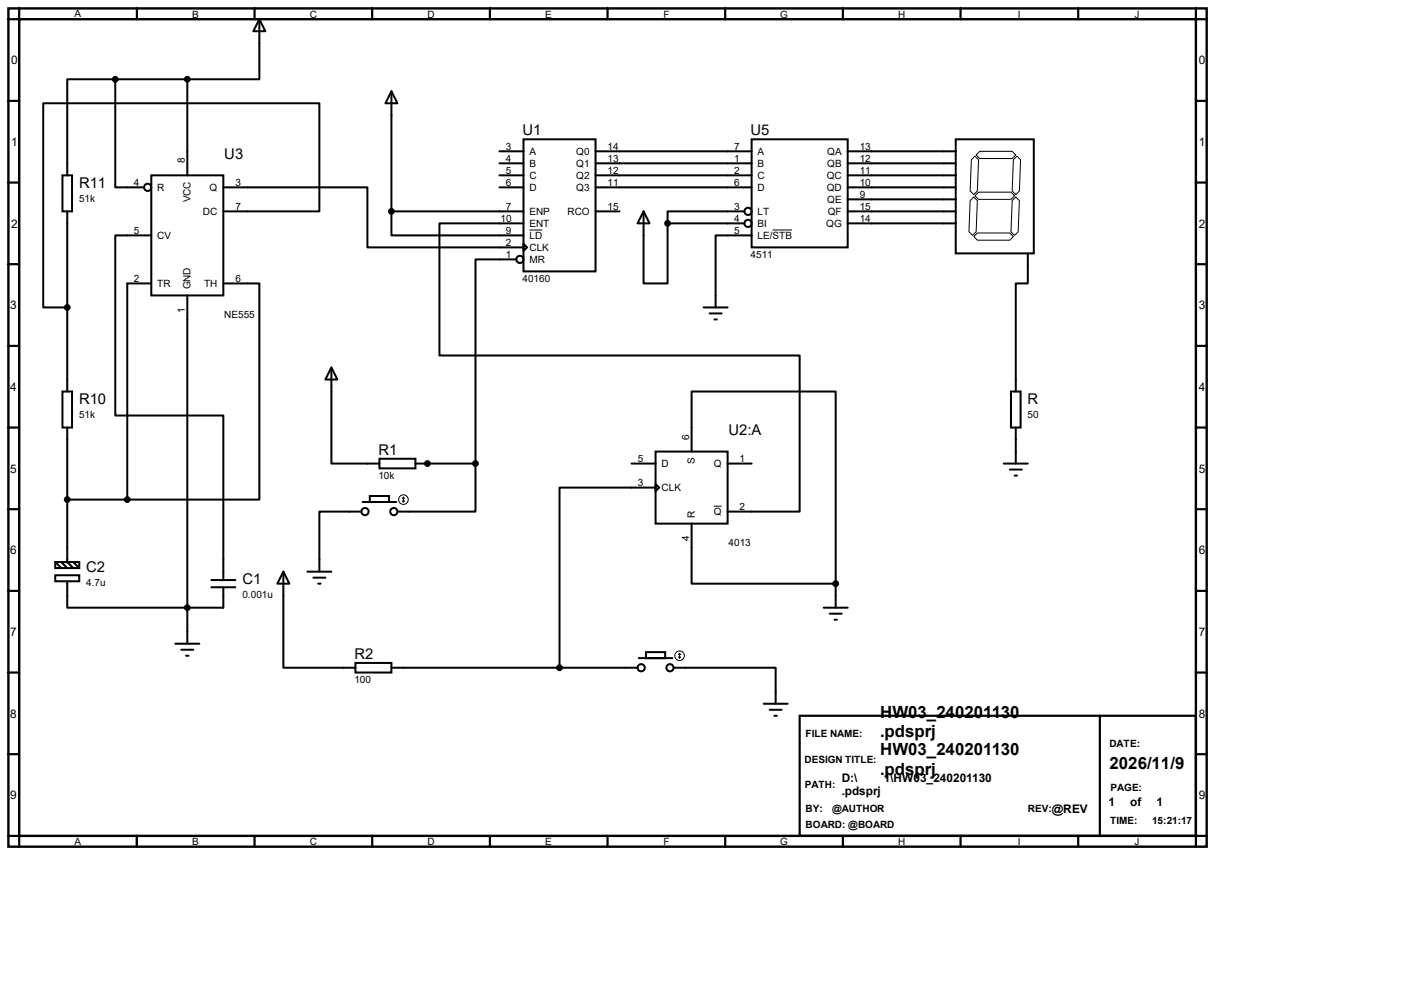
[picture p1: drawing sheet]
<svg xmlns="http://www.w3.org/2000/svg" width="297mm" height="210mm" viewBox="0 0 297 210" stroke-linecap="round" stroke-linejoin="round" font-family="sans-serif">
<path d="M1.8 1.8h253.5v177.3h-253.5zM4.1 4.1h248.9v172.7h-248.9z" fill="none" stroke="#000" stroke-width=".51"/>
<g fill="none" stroke="#000" stroke-width=".47">
<path d="M4.1 1.8v2.3h-2.3M29 1.8v2.3M53.8 1.8v2.3M78.7 1.8v2.3M103.6 1.8v2.3M128.5 1.8v2.3M153.4 1.8v2.3M178.3 1.8v2.3M203.2 1.8v2.3M228.1 1.8v2.3M253 1.8v2.3h2.3M1.8 21.3h2.3"/>
<path d="M1.8 38.6h2.3M253 21.3h2.3M253 38.6h2.3M1.8 55.9h2.3M253 55.9h2.3M1.8 73.2h2.3M253 73.2h2.3M1.8 90.4h2.3M253 90.4h2.3M1.8 107.7h2.3M253 107.7h2.3M1.8 125h2.3"/>
<path d="M253 125h2.3M1.8 142.2h2.3M1.8 159.5h2.3M169.2 151.4h83.8v25.4h-83.8zM232.7 151.4v25.4M253 142.2h2.3M253 159.5h2.3M1.8 176.8h2.3v2.3M29 176.8v2.3M53.8 176.8v2.3M78.7 176.8v2.3M103.6 176.8v2.3"/>
<path d="M128.5 176.8v2.3M153.4 176.8v2.3M178.3 176.8v2.3M203.2 176.8v2.3M228.1 176.8v2.3M255.3 176.8h-2.3v2.3"/>
</g>
<g fill="none" stroke="#000" stroke-width=".21">
<path d="M1.5 4.1h2.4M4.1 1.5v2.3M29 1.5v2.3M53.8 1.5l.1 2.3M78.7 1.5l.1 2.3M103.6 1.5l.1 2.3M128.5 1.5l.1 2.3M153.4 1.5l.1 2.3M178.3 1.5l.1 2.3M203.2 1.5v2.3M228.1 1.5v2.3M253 1.5v2.3"/>
<path d="M1.5 21.3h2.4M1.5 38.6h2.4M205.5 33.8l.7-.8 .8 .8-.2 6.6-.8 .7-.8-.7zM206.5 32.8l.8-.8h6.8l.8 .8-.8 .7h-6.8zM214.4 33.8l.7-.8 .8 .8-.3 6.6-.7 .7-.8-.7zM1.5 55.9h2.4M112 48.6h2.7M163.4 48.6h4.2M205.2 42.4l.8-.7 .8 .7-.3 6.6-.8 .8-.7-.8zM206 50l.8-.7h6.8l.8 .7-.8 .8h-6.8zM206.2 41.4l.8-.8h6.9l.7 .8-.7 .8h-6.9zM214.9 41.7l.7 .7-.2 6.6-.8 .8-.7-.8 .2-6.6z"/>
<path d="M1.5 73.2h2.4M1.5 90.4h2.4M1.5 107.7h2.4M85.1 105.9l.2 .3M85.3 105.2v1M85.3 105.2l-.2 .2M85.3 105.2l.3 .2M85.6 105.9l-.3 .3M151 107.1h1.7M1.5 125h2.4M143.5 138.9l.3 .3M143.8 138.2v1"/>
<path d="M143.8 138.2l-.3 .2M143.8 138.2l.2 .2M144 138.9l-.2 .3M1.5 142.2h2.4M1.5 159.5h2.4M1.5 176.8h2.4"/>
<circle cx="85.3" cy="105.7" r="1.02"/>
<circle cx="143.8" cy="138.7" r="1.02"/>
</g>
<g fill="none" stroke="#000" stroke-width=".42">
<path d="M24.4 16.8h-10.2v20.3M24.4 16.8v22.8h6.1M24.4 16.8h15.2M39.6 16.8v20.3M54.9 4.1l1.2 2.5h-2.5zM54.9 4.1v12.7h-15.3M82.8 19.3l1.3 2.5h-2.6zM82.8 19.3v25.4M13.2 37.1h2v7.6h-2zM32 37.1h15.2v25.4h-15.2zM47.2 39.6h30.5v12.7h33M105.7 32h5"/>
<path d="M105.7 34.5h5M105.7 37.1h5M105.7 39.6h5M110.7 29.5h15.3v27.9h-15.3zM126 32h33M126 34.5h33M126 37.1h33M126 39.6h33M159 29.5h20.3v22.8h-20.3zM179.3 32h22.9M179.3 34.5h22.9M179.3 37.1h22.9"/>
<path d="M179.3 39.6h22.9M202.2 29.5h16.5v24.1h-16.5zM14.2 44.7v38.1M32 49.8h-7.6v38.1h22.8v34.8M32 59.9h-5.1v45.8M47.2 44.7h20.4v-22.9h-58.5v43.2h5.1M47.2 59.9h7.7v45.8h-28M82.8 44.7v5.1h27.9M82.8 44.7h27.9M109.2 54.9h-8.6v43.1M110.7 51.6l.8 .7-.8 .8zM110.7 47.2h-17.7v28h76.2v33h-15.3"/>
<path d="M126 44.7h5.1M136.1 44.7l1.3 2.5h-2.5zM136.1 44.7v15.2h5.1v-12.7M141.2 47.2h16.3M157.5 44.7h-16.3v2.5M159 49.8h-7.6v15.2M179.3 42.2h22.9M179.3 44.7h22.9M179.3 47.2h22.9M217.4 53.6v6.3h-2.5v22.9M39.6 62.5v73.6M70.1 77.7l1.3 2.6h-2.6z"/>
<path d="M70.1 77.7v20.3h10.2M148.8 65h5.1M150.1 66.3h2.6M151.1 67.6h.5M13.2 82.8h2v7.6h-2zM14.2 90.4v28.5l1.3 1.2M80.3 97h7.6v2.1h-7.6zM87.9 98h12.7M100.6 98v10.2h-16.5M133.6 98h5.1M138.7 95.5h15.2v15.2h-15.2zM146.3 95.5v-12.7h30.5v40.6"/>
<path d="M153.9 98h5.1M212.3 98h5.1M213.6 99.3h2.6M213.9 82.8h2v7.6h-2zM214.9 90.4v7.6M11.7 118.9h5.1v1.2h-5.1zM11.7 118.9l1.3 1.2M13 118.9l1.2 1.2M14.2 105.7h12.7M15.5 118.9l1.3 1.2M76.5 108.2h-8.9v12.7M76.7 106.2h7.1"/>
<path d="M78.2 104.9h4.1v1.3h-4.1zM138.7 102.4l.7 .7-.7 .8zM138.7 103.1h-20.3v38.1M146.3 110.7v12.7h30.5M214.6 100.6h.5M11.7 121.7h5.1v1.2h-5.1zM14.2 122.9v5.6h33v-4.3M37.1 136.1h5.1M38.4 137.4h2.5M39.4 138.7h.5M44.7 122.7h5.1M44.7 124.2h5.1"/>
<path d="M59.9 120.9l1.3 2.5h-2.5zM59.9 120.9v20.3h15.3M65 120.9h5.1M66.3 122.2h2.5M67.3 123.4h.5M135.1 139.2h7.1M136.7 137.9h4v1.3h-4zM174.2 128.5h5.1M175.5 129.8h2.6M176.5 131.1h.5M176.8 123.4v5.1M75.2 140.2h7.6v2h-7.6z"/>
<path d="M82.8 141.2h52.1M142.5 141.2h21.6v7.6M161.5 148.8h5.1M162.8 150.1h2.6M163.8 151.4h.5"/>
<circle cx="31.2" cy="39.6" r=".76"/>
<circle cx="110" cy="54.9" r=".76"/>
<circle cx="158.2" cy="47.2" r=".76"/>
<circle cx="158.2" cy="44.7" r=".76"/>
<circle cx="77.2" cy="108.2" r=".76"/>
<circle cx="83.3" cy="108.2" r=".76"/>
<circle cx="135.6" cy="141.2" r=".76"/>
<circle cx="141.7" cy="141.2" r=".76"/>
</g>
<circle cx="90.4" cy="98" r=".21" fill="#000"/>
<g fill="#000" stroke="#000" stroke-width=".42">
<circle cx="24.4" cy="16.8" r=".51"/>
<circle cx="39.6" cy="16.8" r=".51"/>
<circle cx="82.8" cy="44.7" r=".51"/>
<circle cx="141.2" cy="47.2" r=".51"/>
<circle cx="14.2" cy="65" r=".51"/>
<circle cx="90.4" cy="98" r=".51"/>
<circle cx="100.6" cy="98" r=".51"/>
<circle cx="14.2" cy="105.7" r=".51"/>
<circle cx="26.9" cy="105.7" r=".51"/>
<circle cx="39.6" cy="128.5" r=".51"/>
<circle cx="176.8" cy="123.4" r=".51"/>
<circle cx="118.4" cy="141.2" r=".51"/>
</g>
<g font-size="3.6">
<text x="186.2" y="151.8">HW03_240201130</text>
<text x="186.2" y="155.9">.pdsprj</text>
<text x="186.2" y="159.7">HW03_240201130</text>
<text x="186.2" y="163.8">.pdsprj</text>
<text x="234.7" y="162.7">2026/11/9</text>
</g>
<g font-size="3.1">
<text x="110.5" y="28.6">U1</text>
<text x="158.8" y="28.6">U5</text>
<text x="47.5" y="33.7">U3</text>
<text x="16.7" y="39.7">R11</text>
<text x="16.7" y="85.4">R10</text>
<text x="217.4" y="85.4">R</text>
<text x="154.1" y="92.1">U2:A</text>
<text x="80.1" y="96.1">R1</text>
<text x="18.2" y="121">C2</text>
<text x="51.3" y="123.5">C1</text>
<text x="75" y="139.3">R2</text>
</g>
<g font-size="2.5">
<text x="2.4" y="13.6">0</text>
<text x="253.6" y="13.6">0</text>
<text x="2.4" y="30.9">1</text>
<text x="253.6" y="30.9">1</text>
<text x="2.4" y="48.1">2</text>
<text x="253.6" y="48.1">2</text>
<text x="2.1" y="65.4">3</text>
<text x="253.6" y="65.4">3</text>
<text x="2.1" y="82.7">4</text>
<text x="253.6" y="82.7">4</text>
<text x="2.1" y="99.9">5</text>
<text x="253.6" y="99.9">5</text>
<text x="2.1" y="117.2">6</text>
<text x="253.6" y="117.2">6</text>
<text x="2.1" y="134.5">7</text>
<text x="253.6" y="134.5">7</text>
<text x="2.1" y="151.8">8</text>
<text x="253.6" y="151.8">8</text>
<text x="178.1" y="165.3">D:\</text>
<text x="186.9" y="165.3">1\HW03_240201130</text>
<text x="2.1" y="169">9</text>
<text x="178.1" y="168.2">.pdsprj</text>
<text x="222.5" y="172">@REV</text>
<text x="234.5" y="170.4">1</text>
<text x="239.1" y="170.4">of</text>
<text x="244.7" y="170.4">1</text>
<text x="253.6" y="169">9</text>
</g>
<g font-size="2.1">
<text x="15.8" y="3.6">A</text>
<text x="40.7" y="3.8">B</text>
<text x="65.5" y="3.8">C</text>
<text x="90.4" y="3.8">D</text>
<text x="115.4" y="3.8">E</text>
<text x="140.3" y="3.8">F</text>
<text x="165.1" y="3.8">G</text>
<text x="190" y="3.8">H</text>
<text x="215.3" y="3.8">I</text>
<text x="240" y="3.8">J</text>
<text x="39.1" y="34.5" transform="rotate(-90 39.1 34.5)">8</text>
<text x="107" y="31.6">3</text>
<text x="107" y="34.2">4</text>
<text x="112" y="32.8">A</text>
<text x="112" y="35.3">B</text>
<text x="121.9" y="32.8">Q0</text>
<text x="121.9" y="35.3">Q1</text>
<text x="128.5" y="31.6">14</text>
<text x="128.5" y="34.2">13</text>
<text x="155.3" y="31.6">7</text>
<text x="155.3" y="34.2">1</text>
<text x="160.3" y="32.8">A</text>
<text x="160.3" y="35.3">B</text>
<text x="175" y="32.8">QA</text>
<text x="175" y="35.3">QB</text>
<text x="181.9" y="31.6">13</text>
<text x="181.9" y="34.2">12</text>
<text x="28.3" y="39.2">4</text>
<text x="33.3" y="40.4">R</text>
<text x="44.3" y="40.4">Q</text>
<text x="49.8" y="39.2">3</text>
<text x="107" y="36.7">5</text>
<text x="107" y="39.2">6</text>
<text x="112" y="37.8">C</text>
<text x="112" y="40.4">D</text>
<text x="121.9" y="37.8">Q2</text>
<text x="121.9" y="40.4">Q3</text>
<text x="128.5" y="36.7">12</text>
<text x="128.5" y="39.2">11</text>
<text x="155.3" y="36.7">2</text>
<text x="155.3" y="39.2">6</text>
<text x="160.3" y="37.8">C</text>
<text x="160.3" y="40.4">D</text>
<text x="174.9" y="37.8">QC</text>
<text x="174.9" y="40.4">QD</text>
<text x="181.9" y="36.7">11</text>
<text x="181.9" y="39.2">10</text>
<text x="181.9" y="41.8">9</text>
<text x="16.7" y="42.6">51k</text>
<text x="40.3" y="42.8" transform="rotate(-90 40.3 42.8)">VCC</text>
<text x="42.9" y="45.5">DC</text>
<text x="49.8" y="44.3">7</text>
<text x="105.9" y="46.9">10</text>
<text x="107" y="44.3">7</text>
<text x="112" y="45.5">ENP</text>
<text x="120.1" y="45.5">RCO</text>
<text x="128.5" y="44.3">15</text>
<text x="155.3" y="44.3">3</text>
<text x="155.3" y="46.9">4</text>
<text x="160.3" y="45.5">LT</text>
<text x="175" y="42.9">QE</text>
<text x="175.1" y="45.5">QF</text>
<text x="181.9" y="44.3">15</text>
<text x="181.9" y="46.9">14</text>
<text x="28.3" y="49.4">5</text>
<text x="33.3" y="50.5">CV</text>
<text x="107" y="49.4">9</text>
<text x="107" y="51.9">2</text>
<text x="112" y="48">ENT</text>
<text x="112" y="50.5">LD</text>
<text x="112" y="53.1">CLK</text>
<text x="155.3" y="49.4">5</text>
<text x="160.3" y="48">BI</text>
<text x="160.3" y="50.5">LE/STB</text>
<text x="174.8" y="48">QG</text>
<text x="28.3" y="59.6">2</text>
<text x="49.8" y="59.6">6</text>
<text x="107" y="54.5">1</text>
<text x="110.5" y="59.6">40160</text>
<text x="112" y="55.6">MR</text>
<text x="158.8" y="54.5">4511</text>
<text x="33.3" y="60.7">TR</text>
<text x="40.3" y="61.2" transform="rotate(-90 40.3 61.2)">GND</text>
<text x="43.2" y="60.7">TH</text>
<text x="39.1" y="66.2" transform="rotate(-90 39.1 66.2)">1</text>
<text x="47.5" y="67.2">NE555</text>
<text x="16.7" y="88.3">51k</text>
<text x="217.4" y="88.3">50</text>
<text x="145.8" y="93" transform="rotate(-90 145.8 93)">6</text>
<text x="80.1" y="101.2">10k</text>
<text x="135" y="97.7">5</text>
<text x="140" y="98.8">D</text>
<text x="147" y="98.2" transform="rotate(-90 147 98.2)">S</text>
<text x="151" y="98.8">Q</text>
<text x="156.5" y="97.7">1</text>
<text x="135" y="102.7">3</text>
<text x="140" y="103.9">CLK</text>
<text x="156.5" y="107.8">2</text>
<text x="147" y="109.5" transform="rotate(-90 147 109.5)">R</text>
<text x="151" y="109">Q</text>
<text x="145.8" y="114.5" transform="rotate(-90 145.8 114.5)">4</text>
<text x="154.1" y="115.4">4013</text>
<text x="18.2" y="123.9">4.7u</text>
<text x="51.3" y="126.4">0.001u</text>
<text x="75" y="144.4">100</text>
<text x="170.4" y="156">FILE NAME:</text>
<text x="170.2" y="161.4">DESIGN TITLE:</text>
<text x="234.7" y="158">DATE:</text>
<text x="170.3" y="166.8">PATH:</text>
<text x="234.9" y="167.4">PAGE:</text>
<text x="170.4" y="171.7">BY:</text>
<text x="176" y="171.7">@AUTHOR</text>
<text x="217.5" y="171.8">REV:</text>
<text x="15.8" y="178.8">A</text>
<text x="40.7" y="178.8">B</text>
<text x="65.5" y="178.8">C</text>
<text x="90.4" y="178.8">D</text>
<text x="115.4" y="178.8">E</text>
<text x="140.3" y="178.8">F</text>
<text x="165.1" y="178.8">G</text>
<text x="170.4" y="175.1">BOARD: @BOARD</text>
<text x="190" y="178.8">H</text>
<text x="215.3" y="178.8">I</text>
<text x="234.9" y="174.4">TIME:</text>
<text x="240" y="178.8">J</text>
<text x="243.7" y="174.4">15:21:17</text>
</g>
</svg>
